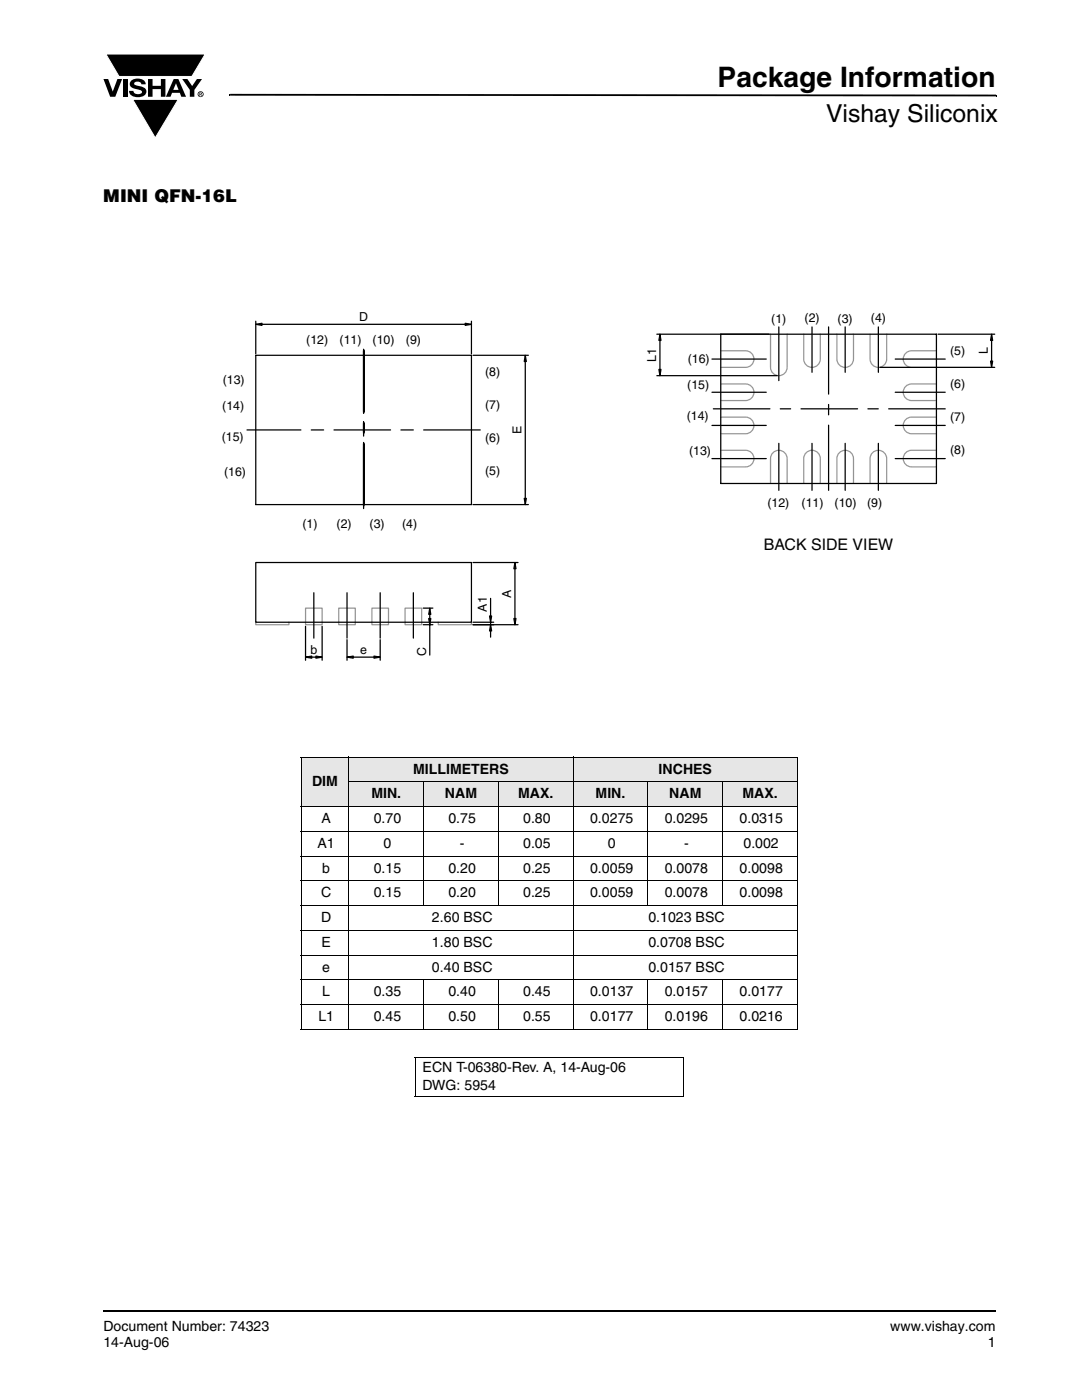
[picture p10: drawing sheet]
<svg xmlns="http://www.w3.org/2000/svg" width="216mm" height="279mm" viewBox="0 0 216 279" stroke-linecap="round" stroke-linejoin="round" font-family="sans-serif">
<g fill="#000">
<path d="M20.6 15.8h1l.9 2.5 .9-2.5h1l-1.4 3.5h-1zM21.1 10.8h19.8l-2.6 4.5h-14.6zM24.5 15.8h.9v3.5h-.9zM26.2 16.1a2.08 2.08 0 0 1 2.8 .3l.1 .4h-.9a.78 .78 0 0 0-.7-.5 .78 .78 0 0 0-.7 .4l.2 .3 1 .2a1.06 1.06 0 0 1 1.2 1 1.06 1.06 0 0 1-1.1 1.1 1.71 1.71 0 0 1-2.3-1.2h.8a.95 .95 0 0 0 .8 .7 .95 .95 0 0 0 .9-.4 1.29 1.29 0 0 0-1.2-.6 1.02 1.02 0 0 1-1-.6 1.02 1.02 0 0 1 .1-1.1zM29.5 15.8h.9v1.3h1.7v-1.3h.9v3.5h-.9v-1.5h-1.7v1.5h-.9zM26.5 19.8h9.1l-4.6 7.7zM36.4 15.8h1l.9 1.4 1-1.4h1l-1.5 2.2v1.3h-.9v-1.4zM45.7 18.7h.2v.4h-.2zM45.9 18.7l152.9 .2v.3l-152.9-.1zM198.8 18.9h.1v.3h-.1zM20.5 261.5h.1v.4h-.1z"/>
<path d="M35.1 16.6l-.5 1.3h1zM34.7 15.8h.9l1.5 3.5h-.9l-.3-.8h-1.6l-.3 .8h-.9z"/>
<path d="M39.9 18.6v.1h.2v-.1zM39.8 18.5h.4l.1 .2-.2 .1 .2 .3-.3-.3-.1 .3h-.1zM39.6 18.8a.45 .45 0 0 0 .9 0 .45 .45 0 0 0-.9 0zM39.4 18.8a.6 .6 0 0 1 1.2 0 .6 .6 0 0 1-1.2 0z"/>
</g>
<path d="M21.1 10.8h19.8l-2.6 4.5h-14.5zM26.5 19.8h9.1l-4.6 7.7z" fill="none" stroke="#fff" stroke-width=".2"/>
<path d="M20.6 261.7h178.2" fill="none" stroke="#000" stroke-width=".36"/>
<g fill="#e6e6e6">
<path d="M60.1 151.1h9.5v9.9h-9.5z"/>
<path d="M69.6 151.1h44.8v4.9h-44.8z"/>
<path d="M114.4 151.1h44.7v4.9h-44.7z"/>
<path d="M69.6 156h14.9v5h-14.9z"/>
<path d="M84.5 156h15v5h-15z"/>
<path d="M99.5 156h14.9v5h-14.9z"/>
<path d="M114.4 156h14.9v5h-14.9z"/>
<path d="M129.3 156h14.9v5h-14.9z"/>
<path d="M144.2 156h14.9v5h-14.9z"/>
</g>
<g fill="none" stroke="#000" stroke-width=".2">
<path d="M60 151.1h99.2M60.1 151.2v54.1M69.6 156h89.6M69.6 151v54.5M84.5 155.9v24.9M99.5 155.9v24.9M114.4 151v54.5M129.3 155.9v24.9M144.2 155.9v24.9M159.1 151.2v54.1M60 161h99.2M60 165.9h99.2"/>
<path d="M60 170.9h99.2M60 175.8h99.2M60 180.7h99.2M60 185.7h99.2M60 190.6h99.2M60 195.5h99.2M84.5 195.5v10M99.5 195.5v10M129.3 195.5v10M144.2 195.5v10M60 200.5h99.2M60 205.4h99.2"/>
<path d="M82.7 211.1h53.8M82.7 218.8h53.8M82.8 211.2v7.5M136.4 211.2v7.5"/>
</g>
<path d="M20.6 56.3h178v94.1h-178z" fill="#fff"/>
<g fill="none" stroke="#979797" stroke-width=".25">
<path d="M143.8 76.6h5a1.66 1.66 0 0 1 1.6 1.7 1.66 1.66 0 0 1-1.6 1.6h-5M143.8 70h5a1.66 1.66 0 0 1 1.6 1.7 1.66 1.66 0 0 1-1.6 1.6h-5M153.8 66.7v6.6a1.66 1.66 0 0 0 1.6 1.7 1.66 1.66 0 0 0 1.7-1.7v-6.6M160.4 66.7v5a1.66 1.66 0 0 0 1.6 1.6 1.66 1.66 0 0 0 1.7-1.6v-5M167 66.7v5a1.66 1.66 0 0 0 1.6 1.6 1.66 1.66 0 0 0 1.7-1.6v-5M173.6 66.7v5a1.66 1.66 0 0 0 1.7 1.6 1.66 1.66 0 0 0 1.6-1.6v-5M186.9 70h-5a1.66 1.66 0 0 0-1.7 1.7 1.66 1.66 0 0 0 1.7 1.6h5M186.9 76.6h-5a1.66 1.66 0 0 0-1.7 1.7 1.66 1.66 0 0 0 1.7 1.6h5M143.8 89.9h5a1.66 1.66 0 0 1 1.6 1.6 1.66 1.66 0 0 1-1.6 1.7h-5M143.8 83.2h5a1.66 1.66 0 0 1 1.6 1.7 1.66 1.66 0 0 1-1.6 1.7h-5M153.8 96.5v-5a1.66 1.66 0 0 1 1.6-1.6 1.66 1.66 0 0 1 1.7 1.6v5M160.4 96.5v-5a1.66 1.66 0 0 1 1.6-1.6 1.66 1.66 0 0 1 1.7 1.6v5"/>
<path d="M167 96.5v-5a1.66 1.66 0 0 1 1.6-1.6 1.66 1.66 0 0 1 1.7 1.6v5M173.6 96.5v-5a1.66 1.66 0 0 1 1.7-1.6 1.66 1.66 0 0 1 1.6 1.6v5M186.9 83.2h-5a1.66 1.66 0 0 0-1.7 1.7 1.66 1.66 0 0 0 1.7 1.7h5M186.9 89.9h-5a1.66 1.66 0 0 0-1.7 1.6 1.66 1.66 0 0 0 1.7 1.7h5M51 124.2v.5h6.7v-.5M61 121.4h3.3v3.3h-3.3zM67.6 121.4h3.3v3.3h-3.3zM74.2 121.4h3.3v3.3h-3.3zM80.8 121.4h3.3v3.3h-3.3zM87.4 124.2v.5h6.7v-.5"/>
</g>
<g fill="none" stroke="#000" stroke-width=".25" stroke-dasharray="12.4 2.1 2.1 2.1">
<path d="M72.6 69.7v32.6M72.6 69.8v32.6M72.6 69.9v32.6M72.6 70v32.6M152.9 78.3h-10.8M152.9 71.7h-10.8M155.4 65.2v10.8M162 65.2v9.1M168.6 65.2v9.1M175.3 65.2v9.1M188.6 71.7h-10M188.6 78.3h-10"/>
<path d="M152.9 84.9h-10.8M152.9 91.5h-10.8M155.4 88.5v9.4M162 88.5v9.4M168.6 88.5v9.4M175.3 88.5v9.4M188.6 91.5h-10M188.6 84.9h-10M62.6 118.3v9.1M69.2 118.3v9.1M75.9 118.3v9.1M82.5 118.3v9.1"/>
</g>
<path d="M72.6 70.1v32.6" fill="none" stroke="#000" stroke-width=".25" stroke-dasharray="12.4 2.1 2.5 2.1"/>
<path d="M95.8 85.8h-46.5" fill="none" stroke="#000" stroke-width=".25" stroke-dasharray="11.3 2.1 2.5 2.1"/>
<path d="M51 70.9v29.8M94.1 70.9h-43.1M143.8 66.7v29.8M186.9 66.7h-43.1M143.8 96.5h43.1M186.9 96.5v-29.8M51 100.7h43.1M94.1 100.7v-29.8" fill="none" stroke="#000" stroke-width=".25" stroke-dasharray="262.5 52.5 52.5 52.5 52.5 52.5"/>
<g fill="none" stroke="#000" stroke-width=".25">
<path d="M51 64.7l1.3-.2v.4zM51 64.1v6.5M52.3 64.7h40.5M92.8 64.5l1.3 .2-1.3 .2zM94.1 64.1v6.5M94.4 70.9h11M104.8 70.9l.2 1.2h-.4zM104.8 72.1v27.4M131.1 66.7h22.3M131.1 75h24M131.5 73.7h.4l-.2 1.3zM131.7 66.7l.2 1.2h-.4z"/>
<path d="M131.7 67.9v5.8M175.6 73.3h22.9M187.2 66.7h11.3M197.7 72.1h.4l-.2 1.2zM197.9 66.7l.2 1.2h-.4zM197.9 67.9v4.2M104.6 99.5h.4l-.2 1.2zM51 112.3h43.1v11.9h-43.1zM94.4 100.7h11M94.4 112.3h9M97.9 119.4v3.5M102.7 112.3l.3 1.2h-.5z"/>
<path d="M102.7 113.5v9.9M61 131.1l1.2-.2v.5zM61 125v6.8M62.2 131.1h.8M63 130.9l1.3 .2-1.3 .3zM64.3 125v6.8M69.2 131.1l1.3-.2v.5zM69.2 127.7v4.1M70.5 131.1h4.1M74.6 130.9l1.3 .2-1.3 .3zM75.9 127.7v4.1M84.4 124.7h2"/>
<path d="M84.4 121.4h2M85.5 123.4h.5l-.2 1.3zM85.8 121.4l.2 1.2h-.5zM85.8 122.6v.8M85.8 124.7v6M94.4 124.7h9M94.4 124.2h4.1M97.7 122.9h.4l-.2 1.3zM97.9 124.7l.2 1.2h-.4zM97.9 124.2v.5M97.9 125.9v1.3M102.5 123.4h.5l-.3 1.3z"/>
</g>
<path d="M188.6 81.6h-46.5" fill="none" stroke="#000" stroke-width=".25" stroke-dasharray="11.3 2.1 2.1 2.1"/>
<path d="M165.3 65.2v32.7" fill="none" stroke="#000" stroke-width=".25" stroke-dasharray="13.4 2.1 2.1 2.1"/>
<g fill="#000">
<path d="M51 64.7l1.3-.2v.4zM92.8 64.5l1.3 .2-1.3 .2zM104.8 70.9l.2 1.2h-.4zM131.7 66.7l.2 1.2h-.4zM131.5 73.7h.4l-.2 1.3zM197.9 66.7l.2 1.2h-.4zM197.7 72.1h.4l-.2 1.2zM104.6 99.5h.4l-.2 1.2zM102.7 112.3l.3 1.2h-.5zM61 131.1l1.2-.2v.5zM63 130.9l1.3 .2-1.3 .3zM69.2 131.1l1.3-.2v.5z"/>
<path d="M74.6 130.9l1.3 .2-1.3 .3zM85.8 121.4l.2 1.2h-.5zM85.5 123.4h.5l-.2 1.3zM97.9 124.7l.2 1.2h-.4zM97.7 122.9h.4l-.2 1.3zM102.5 123.4h.5l-.3 1.3z"/>
</g>
<text font-size="5.6" x="143.2" y="17.4">Package Information</text>
<text font-size="4.9" x="164.8" y="24.4">Vishay Siliconix</text>
<text font-size="3.5" x="20.6" y="40.4">MINI QFN-16L</text>
<text font-size="3.2" x="152.4" y="109.7">BACK SIDE VIEW</text>
<g font-size="2.8">
<text x="82.4" y="154.4">MILLIMETERS</text>
<text x="131.4" y="154.4">INCHES</text>
<text x="62.3" y="156.9">DIM</text>
<text x="74.1" y="159.3">MIN.</text>
<text x="88.8" y="159.3">NAM</text>
<text x="103.4" y="159.3">MAX.</text>
<text x="118.9" y="159.3">MIN.</text>
<text x="133.5" y="159.3">NAM</text>
<text x="148.1" y="159.3">MAX.</text>
<text x="64.1" y="164.3">A</text>
<text x="74.6" y="164.3">0.70</text>
<text x="89.5" y="164.3">0.75</text>
<text x="104.4" y="164.3">0.80</text>
<text x="117.8" y="164.3">0.0275</text>
<text x="132.7" y="164.3">0.0295</text>
<text x="147.6" y="164.3">0.0315</text>
<text x="63.4" y="169.2">A1</text>
<text x="76.5" y="169.2">0</text>
<text x="91.8" y="169.2">-</text>
<text x="104.4" y="169.2">0.05</text>
<text x="121.3" y="169.2">0</text>
<text x="136.5" y="169.2">-</text>
<text x="148.4" y="169.2">0.002</text>
<text x="64.1" y="179.1">C</text>
<text x="64.3" y="174.1">b</text>
<text x="74.6" y="179.1">0.15</text>
<text x="74.6" y="174.1">0.15</text>
<text x="89.5" y="179.1">0.20</text>
<text x="89.5" y="174.1">0.20</text>
<text x="104.4" y="179.1">0.25</text>
<text x="104.4" y="174.1">0.25</text>
<text x="117.8" y="174.1">0.0059</text>
<text x="117.8" y="179.1">0.0059</text>
<text x="132.7" y="174.1">0.0078</text>
<text x="132.7" y="179.1">0.0078</text>
<text x="147.6" y="174.1">0.0098</text>
<text x="147.6" y="179.1">0.0098</text>
<text x="64.1" y="184">D</text>
<text x="86.2" y="184">2.60 BSC</text>
<text x="129.4" y="184">0.1023 BSC</text>
<text x="64.1" y="189">E</text>
<text x="86.2" y="189">1.80 BSC</text>
<text x="129.4" y="189">0.0708 BSC</text>
<text x="64.3" y="193.9">e</text>
<text x="86.2" y="193.9">0.40 BSC</text>
<text x="129.4" y="193.9">0.0157 BSC</text>
<text x="63.5" y="203.8">L1</text>
<text x="64.3" y="198.8">L</text>
<text x="74.6" y="203.8">0.45</text>
<text x="74.6" y="198.8">0.35</text>
<text x="89.5" y="203.8">0.50</text>
<text x="89.5" y="198.8">0.40</text>
<text x="104.4" y="203.8">0.55</text>
<text x="104.4" y="198.8">0.45</text>
<text x="117.7" y="203.8">0.0177</text>
<text x="117.8" y="198.8">0.0137</text>
<text x="132.6" y="203.8">0.0196</text>
<text x="132.7" y="198.8">0.0157</text>
<text x="147.6" y="203.8">0.0216</text>
<text x="147.6" y="198.8">0.0177</text>
<text x="84.3" y="214">ECN T-06380-Rev. A, 14-Aug-06</text>
<text x="84.3" y="217.5">DWG: 5954</text>
<text x="20.6" y="265.6">Document Number: 74323</text>
<text x="20.6" y="268.8">14-Aug-06</text>
<text x="177.7" y="265.6">www.vishay.com</text>
<text x="197.1" y="268.8">1</text>
</g>
<g font-size="2.5">
<text x="71.7" y="64">D</text>
<text x="153.9" y="64.4">(1)</text>
<text x="160.5" y="64.3">(2)</text>
<text x="167.1" y="64.4">(3)</text>
<text x="173.8" y="64.3">(4)</text>
<text x="61.1" y="68.7">(12)</text>
<text x="67.8" y="68.6">(11)</text>
<text x="74.3" y="68.7">(10)</text>
<text x="81" y="68.6">(9)</text>
<text x="189.6" y="70.8">(5)</text>
<text x="197.1" y="70.7" transform="rotate(-90 197.1 70.7)">L</text>
<text x="44.4" y="76.6">(13)</text>
<text x="96.8" y="75">(8)</text>
<text x="130.9" y="72.2" transform="rotate(-90 130.9 72.2)">L1</text>
<text x="137.1" y="77.6">(15)</text>
<text x="137.2" y="72.3">(16)</text>
<text x="189.6" y="77.4">(6)</text>
<text x="44.4" y="81.8">(14)</text>
<text x="96.8" y="81.6">(7)</text>
<text x="137" y="83.8">(14)</text>
<text x="44.2" y="88.1">(15)</text>
<text x="96.8" y="88.3">(6)</text>
<text x="104.1" y="86.6" transform="rotate(-90 104.1 86.6)">E</text>
<text x="189.6" y="84">(7)</text>
<text x="44.7" y="95">(16)</text>
<text x="96.8" y="94.9">(5)</text>
<text x="137.5" y="90.8">(13)</text>
<text x="189.6" y="90.7">(8)</text>
<text x="153.1" y="101.2">(12)</text>
<text x="159.9" y="101.1">(11)</text>
<text x="166.5" y="101.2">(10)</text>
<text x="173" y="101.1">(9)</text>
<text x="60.3" y="105.4">(1)</text>
<text x="67.2" y="105.3">(2)</text>
<text x="73.7" y="105.4">(3)</text>
<text x="80.3" y="105.3">(4)</text>
<text x="102" y="119.3" transform="rotate(-90 102 119.3)">A</text>
<text x="97.1" y="122" transform="rotate(-90 97.1 122)">A1</text>
<text x="61.9" y="130.4">b</text>
<text x="71.9" y="130.4">e</text>
<text x="85" y="130.9" transform="rotate(-90 85 130.9)">C</text>
</g>
</svg>
